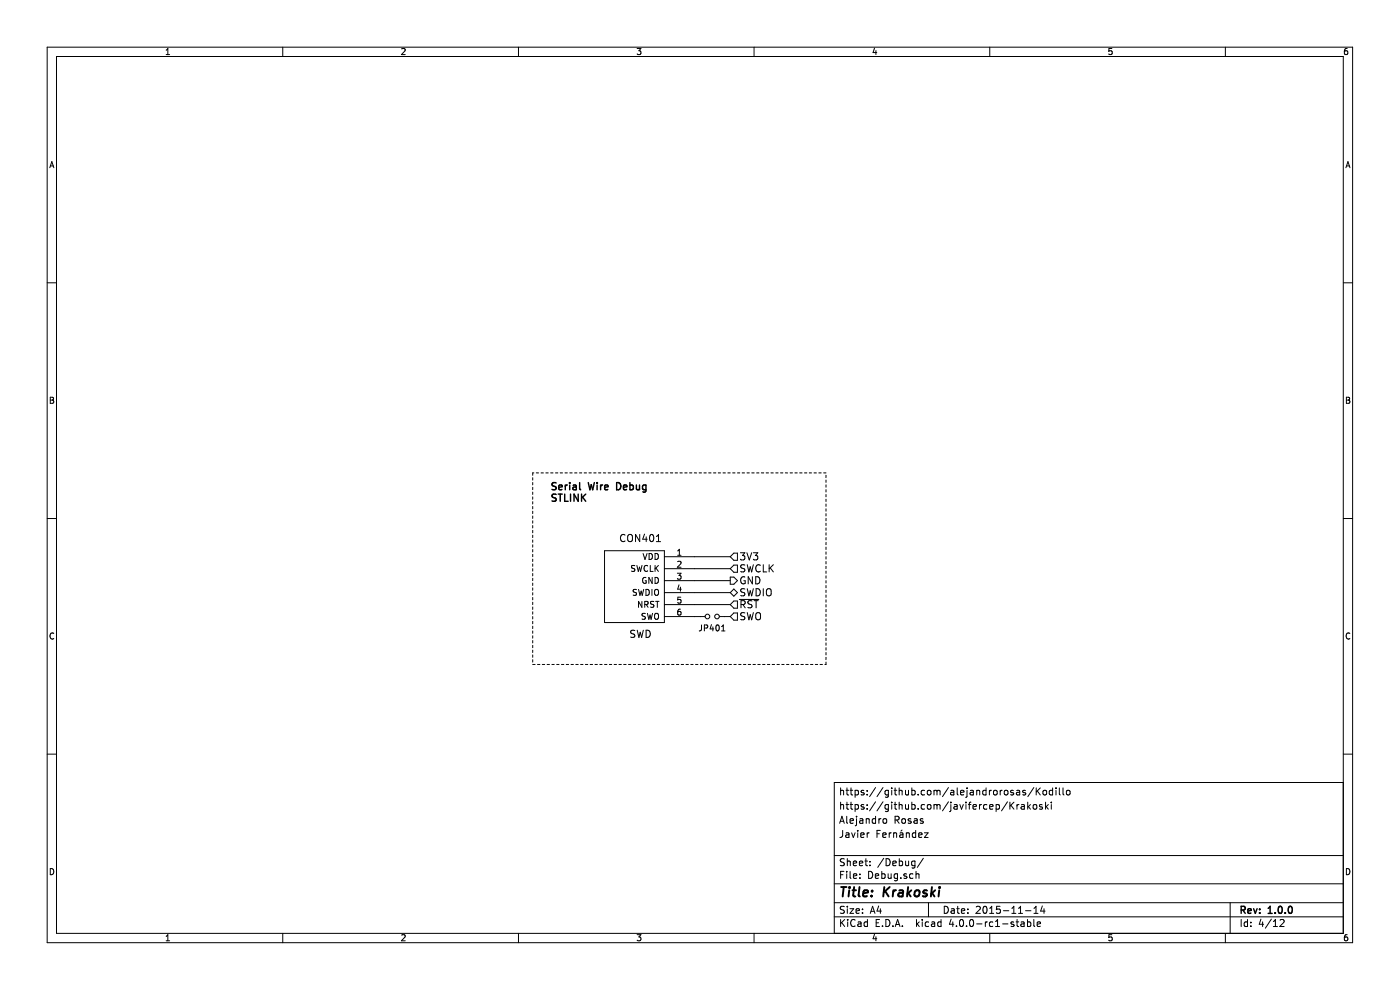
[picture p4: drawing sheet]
EESchema Schematic File Version 2
LIBS:Krakoski-rescue
LIBS:power
LIBS:device
LIBS:transistors
LIBS:conn
LIBS:linear
LIBS:regul
LIBS:74xx
LIBS:cmos4000
LIBS:adc-dac
LIBS:memory
LIBS:xilinx
LIBS:microcontrollers
LIBS:dsp
LIBS:microchip
LIBS:analog_switches
LIBS:motorola
LIBS:texas
LIBS:intel
LIBS:audio
LIBS:interface
LIBS:digital-audio
LIBS:philips
LIBS:display
LIBS:cypress
LIBS:siliconi
LIBS:opto
LIBS:atmel
LIBS:contrib
LIBS:valves
LIBS:ChefLib
LIBS:ComponentLib
LIBS:Krakoski-cache
EELAYER 25 0
EELAYER END
$Descr A4 11693 8268
encoding utf-8
Sheet 4 12
Title "Krakoski"
Date "2015-11-14"
Rev "1.0.0"
Comp ""
Comment1 "Javier Fernández"
Comment2 "Alejandro Rosas"
Comment3 "https://github.com/javifercep/Krakoski"
Comment4 "https://github.com/alejandrorosas/Kodillo"
$EndDescr
$Comp
L SWD CON401
U 1 1
P 5550 4900
F 0 "CON401" H 5350 5300 60  0000 C CNN
F 1 "SWD" H 5350 4500 60  0000 C CNN
F 2 "Pin_Headers:Pin_Header_Straight_1x06" H 5550 4900 60  0001 C CNN
F 3 "" H 5550 4900 60  0000 C CNN
	1    5550 4900
	1    0    0    -1  
$EndComp
Wire Wire Line
	5800 4650 6100 4650
Wire Wire Line
	5800 4750 6100 4750
Wire Wire Line
	5800 4850 6100 4850
Wire Wire Line
	5800 4950 6100 4950
Wire Wire Line
	5800 5050 6100 5050
Wire Wire Line
	5800 5150 5850 5150
Text HLabel 6100 4650 2    60   Input ~ 0
3V3
$Comp
L Jumper_NO_Small JP401
U 1 1
P 5950 5150
F 0 "JP401" H 5950 5050 50  0000 C CNN
F 1 "Jumper_NO_Small" H 5960 5090 50  0001 C CNN
F 2 "Resistors_SMD:R_0603_HandSoldering" H 5950 5150 60  0001 C CNN
F 3 "" H 5950 5150 60  0000 C CNN
	1    5950 5150
	1    0    0    -1  
$EndComp
Text HLabel 6100 4750 2    60   Input ~ 0
SWCLK
Text HLabel 6100 4850 2    60   Output ~ 0
GND
Text HLabel 6100 4950 2    60   BiDi ~ 0
SWDIO
Text HLabel 6100 5050 2    60   Input ~ 0
~RST
Text HLabel 6100 5150 2    60   Input ~ 0
SWO
Wire Wire Line
	6050 5150 6100 5150
Wire Notes Line
	4450 3950 4450 5550
Wire Notes Line
	4450 5550 6900 5550
Wire Notes Line
	6900 5550 6900 3950
Wire Notes Line
	6900 3950 4450 3950
Text Notes 4600 4200 0    60   ~ 12
Serial Wire Debug\nSTLINK
$EndSCHEMATC
